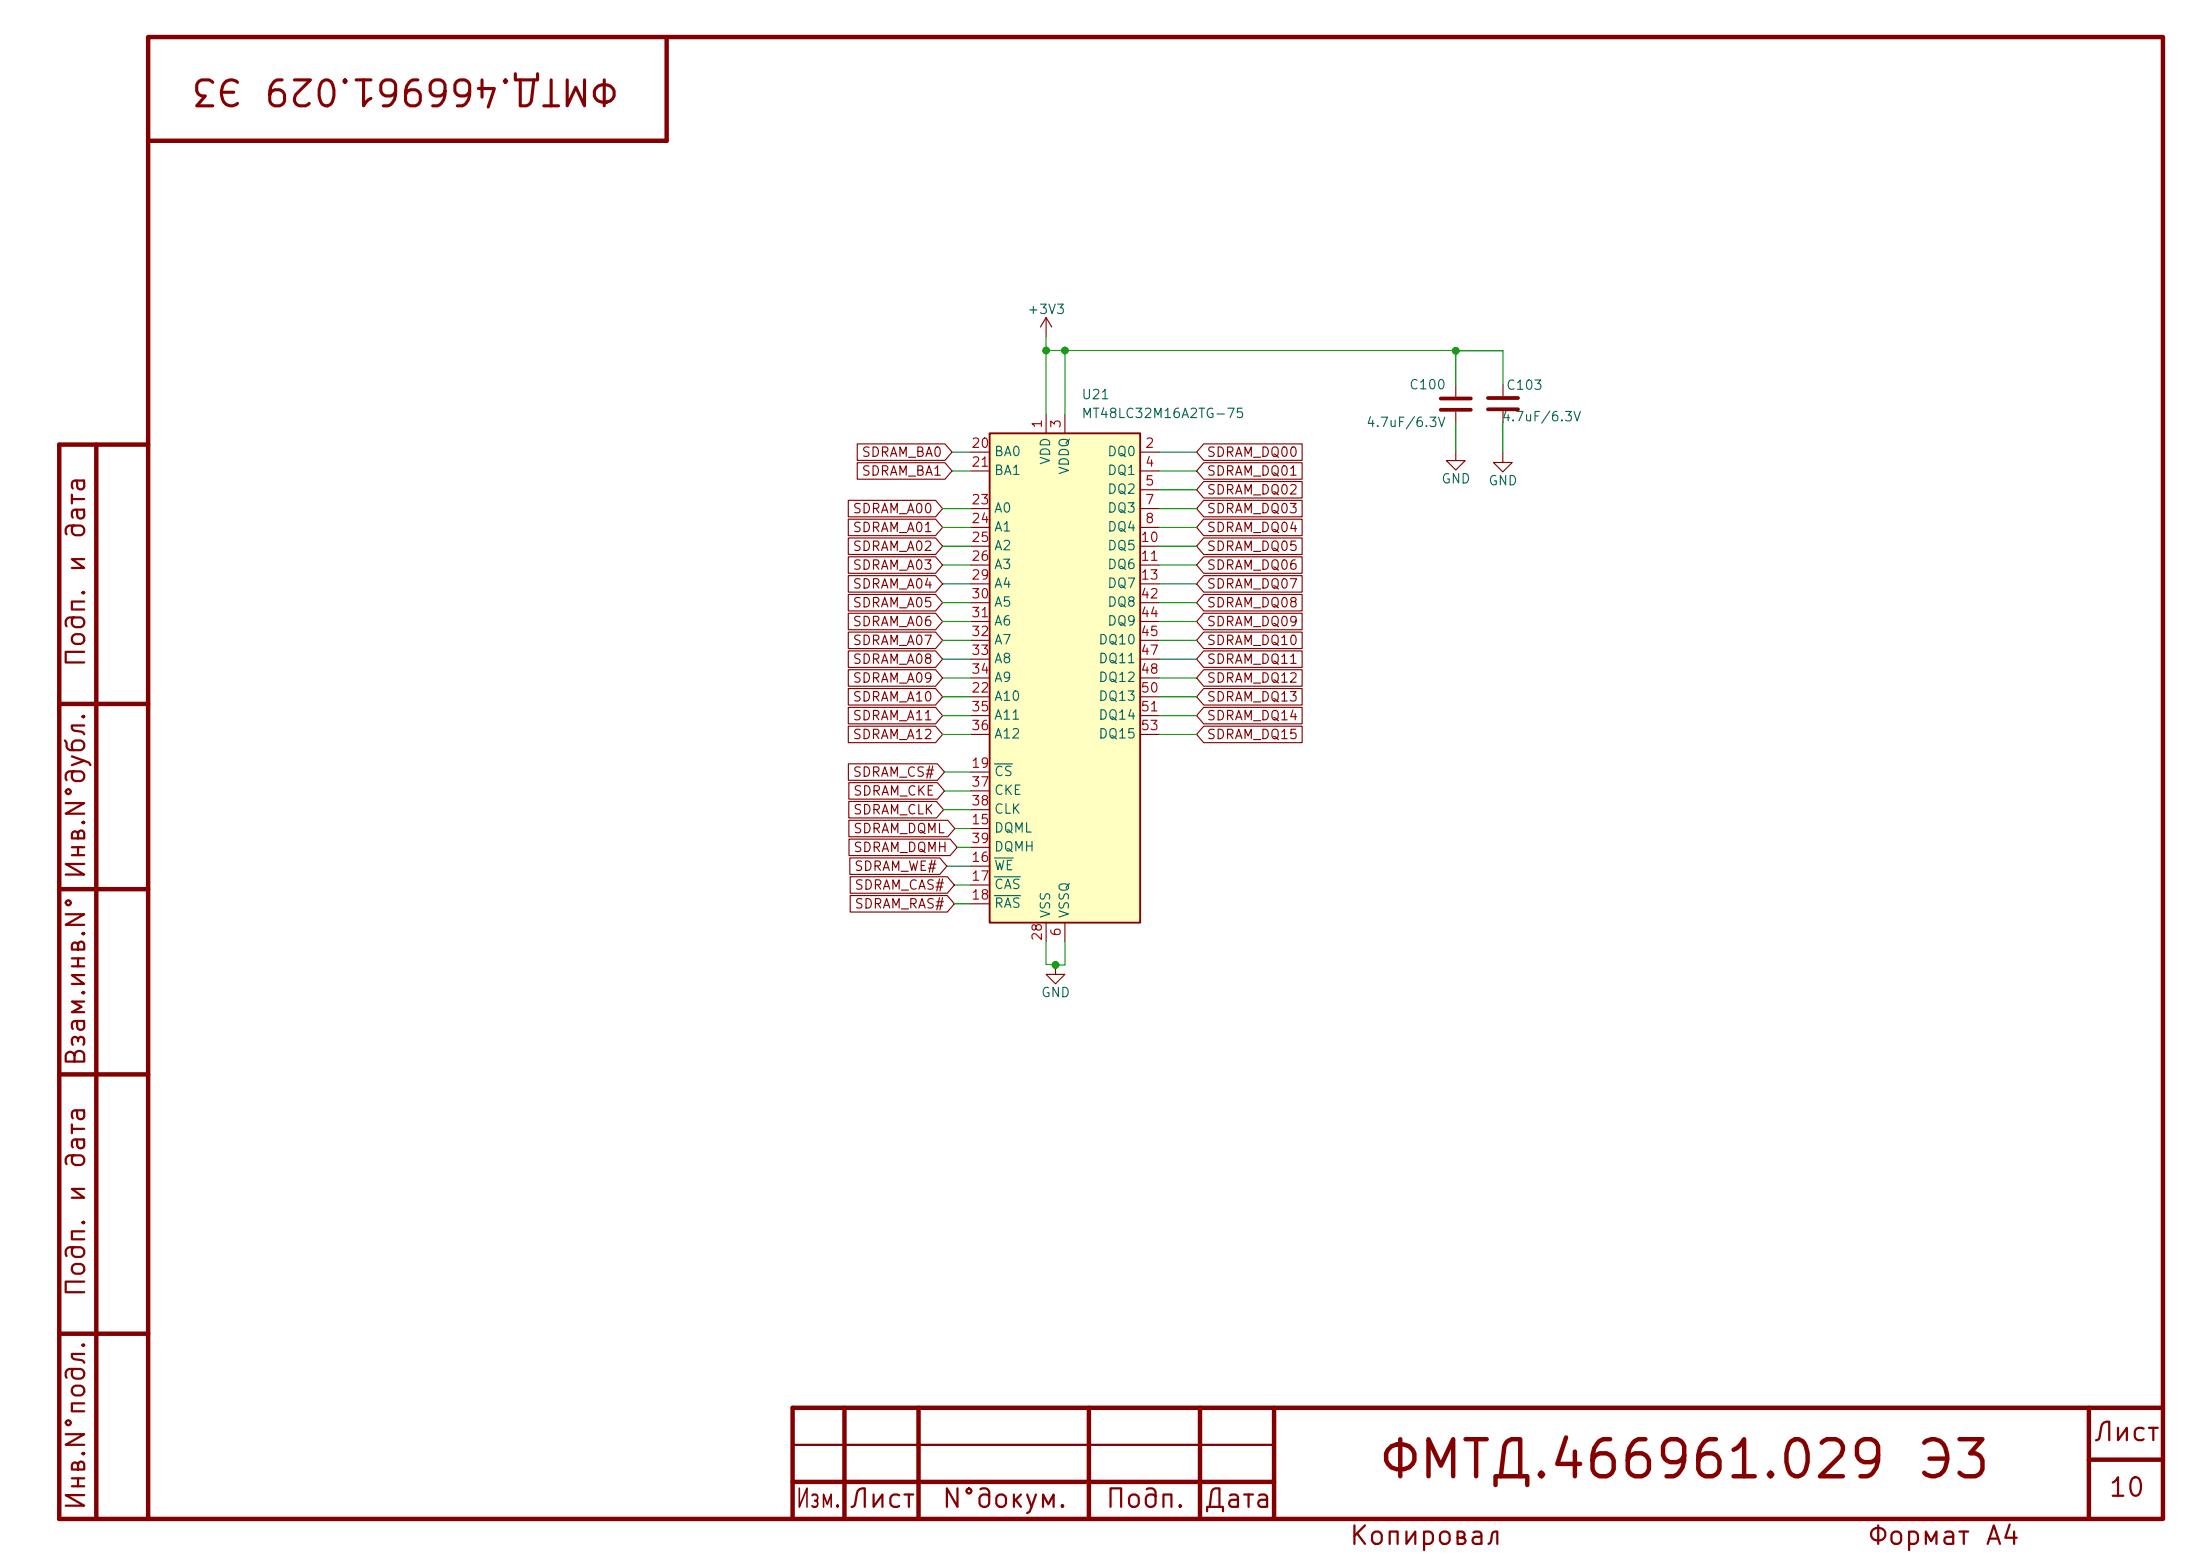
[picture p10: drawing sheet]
(kicad_sch
 (version 20260306)
 (generator "eeschema")
 (generator_version "10.0")
 (paper "A4")
 (title_block
  (title "ПИР СЦХ \"Карно\"\\n(Karnix ASB)\\nV2.0")
  (date "2026-07-22")
  (rev "V2.0")
  (company "ООО \"Фабмикро\"")
  (comment 1 "ФМТД.466961.029 Э3")
  (comment 2 "Залата Р.Н."))
 (lib_symbols
  (symbol "Fabmicro:+3V3"
   (power global)
   (pin_names
    (offset 0)) (exclude_from_sim no) (in_bom yes) (on_board yes)
   (in_pos_files yes)
   (duplicate_pin_numbers_are_jumpers no)
   (property "Reference" "#PWR" (at 0 -3.81 0) (show_name no) (do_not_autoplace no) (hide yes) (effects (font (size 1.27 1.27))))
   (property "Value" "+3V3" (at 0 3.556 0) (show_name no) (do_not_autoplace no) (effects (font (size 1.27 1.27))))
   (property "Footprint" "" (at 0 0 0) (show_name no) (do_not_autoplace no) (hide yes) (effects (font (size 1.27 1.27))))
   (property "Datasheet" "" (at 0 0 0) (show_name no) (do_not_autoplace no) (hide yes) (effects (font (size 1.27 1.27))))
   (property "Description" "" (at 0 0 0) (show_name no) (do_not_autoplace no) (hide yes) (effects (font (size 1.27 1.27))))
   (symbol "+3V3_0_1"
    (polyline (pts (xy -0.762 1.27) (xy 0 2.54)) (stroke (width 0) (type solid)) (fill (type none)))
    (polyline (pts (xy 0 2.54) (xy 0.762 1.27)) (stroke (width 0) (type solid)) (fill (type none)))
    (polyline (pts (xy 0 0) (xy 0 2.54)) (stroke (width 0) (type solid)) (fill (type none))))
   (symbol "+3V3_1_1"
    (pin power_in line (at 0 0 90) (length 0) (hide yes) (name "+3V3" (effects (font (size 1.27 1.27)))) (number "1" (effects (font (size 1.27 1.27))))))
   (embedded_fonts no))
  (symbol "Fabmicro:CapacitorUnpolarized"
   (pin_numbers (hide yes))
   (pin_names
    (offset 0.254)) (exclude_from_sim no) (in_bom yes) (on_board yes)
   (in_pos_files yes)
   (duplicate_pin_numbers_are_jumpers no)
   (property "Reference" "C" (at -2.54 0.635 90) (show_name no) (do_not_autoplace no) (effects (font (size 1.27 1.27)) (justify left)))
   (property "Value" "CapacitorUnpolarized" (at 2.54 0.635 90) (show_name no) (do_not_autoplace no) (effects (font (size 1.27 1.27)) (justify left)))
   (property "Footprint" "" (at 3.81 0.9652 90) (show_name no) (do_not_autoplace no) (hide yes) (effects (font (size 1.27 1.27))))
   (property "Datasheet" "" (at 0 0 90) (show_name no) (do_not_autoplace no) (hide yes) (effects (font (size 1.27 1.27))))
   (property "Description" "" (at 0 0 0) (show_name no) (do_not_autoplace no) (hide yes) (effects (font (size 1.27 1.27))))
   (symbol "CapacitorUnpolarized_0_1"
    (polyline (pts (xy -0.762 -2.032) (xy -0.762 2.032)) (stroke (width 0.508) (type default)) (fill (type none)))
    (polyline (pts (xy 0.762 -2.032) (xy 0.762 2.032)) (stroke (width 0.508) (type default)) (fill (type none))))
   (symbol "CapacitorUnpolarized_1_1"
    (pin passive line (at -2.54 0 0) (length 1.524) (name "" (effects (font (size 1.27 1.27)))) (number "1" (effects (font (size 1.27 1.27)))))
    (pin passive line (at 2.54 0 180) (length 1.524) (name "" (effects (font (size 1.27 1.27)))) (number "2" (effects (font (size 1.27 1.27))))))
   (embedded_fonts no))
  (symbol "Memory_RAM:MT48LC16M16A2TG" (exclude_from_sim no) (in_bom yes) (on_board yes)
   (in_pos_files yes)
   (duplicate_pin_numbers_are_jumpers no)
   (property "Reference" "U" (at -8.89 34.29 0) (show_name no) (do_not_autoplace no) (effects (font (size 1.27 1.27))))
   (property "Value" "MT48LC16M16A2TG" (at 8.89 34.29 0) (show_name no) (do_not_autoplace no) (effects (font (size 1.27 1.27))))
   (property "Footprint" "Package_SO:TSOP-II-54_22.2x10.16mm_P0.8mm" (at 0 -35.56 0) (show_name no) (do_not_autoplace no) (hide yes) (effects (font (size 1.27 1.27)
    (italic yes))))
   (property "Datasheet" "https://www.micron.com/-/media/client/global/documents/products/data-sheet/dram/256mb_sdr.pdf" (at 0 -6.35 0) (show_name no) (do_not_autoplace no) (hide yes) (effects (font (size 1.27 1.27))))
   (property "Description" "256M – (16M x 16 bit) Synchronous DRAM (SDRAM), TSOP-II-54" (at 0 0 0) (show_name no) (do_not_autoplace no) (hide yes) (effects (font (size 1.27 1.27))))
   (symbol "MT48LC16M16A2TG_0_1"
    (rectangle (start -10.16 33.02) (end 10.16 -33.02) (stroke (width 0.254) (type default)) (fill (type background))))
   (symbol "MT48LC16M16A2TG_1_1"
    (pin power_in line (at -2.54 35.56 270) (length 2.54) (name "VDD" (effects (font (size 1.27 1.27)))) (number "1" (effects (font (size 1.27 1.27)))))
    (pin bidirectional line (at 12.7 30.48 180) (length 2.54) (name "DQ0" (effects (font (size 1.27 1.27)))) (number "2" (effects (font (size 1.27 1.27)))))
    (pin power_in line (at 0 35.56 270) (length 2.54) (name "VDDQ" (effects (font (size 1.27 1.27)))) (number "3" (effects (font (size 1.27 1.27)))))
    (pin bidirectional line (at 12.7 27.94 180) (length 2.54) (name "DQ1" (effects (font (size 1.27 1.27)))) (number "4" (effects (font (size 1.27 1.27)))))
    (pin bidirectional line (at 12.7 25.4 180) (length 2.54) (name "DQ2" (effects (font (size 1.27 1.27)))) (number "5" (effects (font (size 1.27 1.27)))))
    (pin power_in line (at 0 -35.56 90) (length 2.54) (name "VSSQ" (effects (font (size 1.27 1.27)))) (number "6" (effects (font (size 1.27 1.27)))))
    (pin bidirectional line (at 12.7 22.86 180) (length 2.54) (name "DQ3" (effects (font (size 1.27 1.27)))) (number "7" (effects (font (size 1.27 1.27)))))
    (pin bidirectional line (at 12.7 20.32 180) (length 2.54) (name "DQ4" (effects (font (size 1.27 1.27)))) (number "8" (effects (font (size 1.27 1.27)))))
    (pin passive line (at 0 35.56 270) (length 2.54) (hide yes) (name "VDDQ" (effects (font (size 1.27 1.27)))) (number "9" (effects (font (size 1.27 1.27)))))
    (pin bidirectional line (at 12.7 17.78 180) (length 2.54) (name "DQ5" (effects (font (size 1.27 1.27)))) (number "10" (effects (font (size 1.27 1.27)))))
    (pin bidirectional line (at 12.7 15.24 180) (length 2.54) (name "DQ6" (effects (font (size 1.27 1.27)))) (number "11" (effects (font (size 1.27 1.27)))))
    (pin passive line (at 0 -35.56 90) (length 2.54) (hide yes) (name "VSSQ" (effects (font (size 1.27 1.27)))) (number "12" (effects (font (size 1.27 1.27)))))
    (pin bidirectional line (at 12.7 12.7 180) (length 2.54) (name "DQ7" (effects (font (size 1.27 1.27)))) (number "13" (effects (font (size 1.27 1.27)))))
    (pin passive line (at -2.54 35.56 270) (length 2.54) (hide yes) (name "VDD" (effects (font (size 1.27 1.27)))) (number "14" (effects (font (size 1.27 1.27)))))
    (pin input line (at -12.7 -20.32 0) (length 2.54) (name "DQML" (effects (font (size 1.27 1.27)))) (number "15" (effects (font (size 1.27 1.27)))))
    (pin input line (at -12.7 -25.4 0) (length 2.54) (name "~{WE}" (effects (font (size 1.27 1.27)))) (number "16" (effects (font (size 1.27 1.27)))))
    (pin input line (at -12.7 -27.94 0) (length 2.54) (name "~{CAS}" (effects (font (size 1.27 1.27)))) (number "17" (effects (font (size 1.27 1.27)))))
    (pin input line (at -12.7 -30.48 0) (length 2.54) (name "~{RAS}" (effects (font (size 1.27 1.27)))) (number "18" (effects (font (size 1.27 1.27)))))
    (pin input line (at -12.7 -12.7 0) (length 2.54) (name "~{CS}" (effects (font (size 1.27 1.27)))) (number "19" (effects (font (size 1.27 1.27)))))
    (pin input line (at -12.7 30.48 0) (length 2.54) (name "BA0" (effects (font (size 1.27 1.27)))) (number "20" (effects (font (size 1.27 1.27)))))
    (pin input line (at -12.7 27.94 0) (length 2.54) (name "BA1" (effects (font (size 1.27 1.27)))) (number "21" (effects (font (size 1.27 1.27)))))
    (pin input line (at -12.7 -2.54 0) (length 2.54) (name "A10" (effects (font (size 1.27 1.27)))) (number "22" (effects (font (size 1.27 1.27)))))
    (pin input line (at -12.7 22.86 0) (length 2.54) (name "A0" (effects (font (size 1.27 1.27)))) (number "23" (effects (font (size 1.27 1.27)))))
    (pin input line (at -12.7 20.32 0) (length 2.54) (name "A1" (effects (font (size 1.27 1.27)))) (number "24" (effects (font (size 1.27 1.27)))))
    (pin input line (at -12.7 17.78 0) (length 2.54) (name "A2" (effects (font (size 1.27 1.27)))) (number "25" (effects (font (size 1.27 1.27)))))
    (pin input line (at -12.7 15.24 0) (length 2.54) (name "A3" (effects (font (size 1.27 1.27)))) (number "26" (effects (font (size 1.27 1.27)))))
    (pin passive line (at -2.54 35.56 270) (length 2.54) (hide yes) (name "VDD" (effects (font (size 1.27 1.27)))) (number "27" (effects (font (size 1.27 1.27)))))
    (pin power_in line (at -2.54 -35.56 90) (length 2.54) (name "VSS" (effects (font (size 1.27 1.27)))) (number "28" (effects (font (size 1.27 1.27)))))
    (pin input line (at -12.7 12.7 0) (length 2.54) (name "A4" (effects (font (size 1.27 1.27)))) (number "29" (effects (font (size 1.27 1.27)))))
    (pin input line (at -12.7 10.16 0) (length 2.54) (name "A5" (effects (font (size 1.27 1.27)))) (number "30" (effects (font (size 1.27 1.27)))))
    (pin input line (at -12.7 7.62 0) (length 2.54) (name "A6" (effects (font (size 1.27 1.27)))) (number "31" (effects (font (size 1.27 1.27)))))
    (pin input line (at -12.7 5.08 0) (length 2.54) (name "A7" (effects (font (size 1.27 1.27)))) (number "32" (effects (font (size 1.27 1.27)))))
    (pin input line (at -12.7 2.54 0) (length 2.54) (name "A8" (effects (font (size 1.27 1.27)))) (number "33" (effects (font (size 1.27 1.27)))))
    (pin input line (at -12.7 0 0) (length 2.54) (name "A9" (effects (font (size 1.27 1.27)))) (number "34" (effects (font (size 1.27 1.27)))))
    (pin input line (at -12.7 -5.08 0) (length 2.54) (name "A11" (effects (font (size 1.27 1.27)))) (number "35" (effects (font (size 1.27 1.27)))))
    (pin input line (at -12.7 -7.62 0) (length 2.54) (name "A12" (effects (font (size 1.27 1.27)))) (number "36" (effects (font (size 1.27 1.27)))))
    (pin input line (at -12.7 -15.24 0) (length 2.54) (name "CKE" (effects (font (size 1.27 1.27)))) (number "37" (effects (font (size 1.27 1.27)))))
    (pin input line (at -12.7 -17.78 0) (length 2.54) (name "CLK" (effects (font (size 1.27 1.27)))) (number "38" (effects (font (size 1.27 1.27)))))
    (pin input line (at -12.7 -22.86 0) (length 2.54) (name "DQMH" (effects (font (size 1.27 1.27)))) (number "39" (effects (font (size 1.27 1.27)))))
    (pin no_connect line (at 10.16 -20.32 180) (length 2.54) (hide yes) (name "NC" (effects (font (size 1.27 1.27)))) (number "40" (effects (font (size 1.27 1.27)))))
    (pin passive line (at -2.54 -35.56 90) (length 2.54) (hide yes) (name "VSS" (effects (font (size 1.27 1.27)))) (number "41" (effects (font (size 1.27 1.27)))))
    (pin bidirectional line (at 12.7 10.16 180) (length 2.54) (name "DQ8" (effects (font (size 1.27 1.27)))) (number "42" (effects (font (size 1.27 1.27)))))
    (pin passive line (at 0 35.56 270) (length 2.54) (hide yes) (name "VDDQ" (effects (font (size 1.27 1.27)))) (number "43" (effects (font (size 1.27 1.27)))))
    (pin bidirectional line (at 12.7 7.62 180) (length 2.54) (name "DQ9" (effects (font (size 1.27 1.27)))) (number "44" (effects (font (size 1.27 1.27)))))
    (pin bidirectional line (at 12.7 5.08 180) (length 2.54) (name "DQ10" (effects (font (size 1.27 1.27)))) (number "45" (effects (font (size 1.27 1.27)))))
    (pin passive line (at 0 -35.56 90) (length 2.54) (hide yes) (name "VSSQ" (effects (font (size 1.27 1.27)))) (number "46" (effects (font (size 1.27 1.27)))))
    (pin bidirectional line (at 12.7 2.54 180) (length 2.54) (name "DQ11" (effects (font (size 1.27 1.27)))) (number "47" (effects (font (size 1.27 1.27)))))
    (pin bidirectional line (at 12.7 0 180) (length 2.54) (name "DQ12" (effects (font (size 1.27 1.27)))) (number "48" (effects (font (size 1.27 1.27)))))
    (pin passive line (at 0 35.56 270) (length 2.54) (hide yes) (name "VDDQ" (effects (font (size 1.27 1.27)))) (number "49" (effects (font (size 1.27 1.27)))))
    (pin bidirectional line (at 12.7 -2.54 180) (length 2.54) (name "DQ13" (effects (font (size 1.27 1.27)))) (number "50" (effects (font (size 1.27 1.27)))))
    (pin bidirectional line (at 12.7 -5.08 180) (length 2.54) (name "DQ14" (effects (font (size 1.27 1.27)))) (number "51" (effects (font (size 1.27 1.27)))))
    (pin passive line (at 0 -35.56 90) (length 2.54) (hide yes) (name "VSSQ" (effects (font (size 1.27 1.27)))) (number "52" (effects (font (size 1.27 1.27)))))
    (pin bidirectional line (at 12.7 -7.62 180) (length 2.54) (name "DQ15" (effects (font (size 1.27 1.27)))) (number "53" (effects (font (size 1.27 1.27)))))
    (pin passive line (at -2.54 -35.56 90) (length 2.54) (hide yes) (name "VSS" (effects (font (size 1.27 1.27)))) (number "54" (effects (font (size 1.27 1.27))))))
   (embedded_fonts no))
  (symbol "power:GND"
   (power global)
   (pin_names
    (offset 0)) (exclude_from_sim no) (in_bom yes) (on_board yes)
   (in_pos_files yes)
   (duplicate_pin_numbers_are_jumpers no)
   (property "Reference" "#PWR" (at 0 -6.35 0) (show_name no) (do_not_autoplace no) (hide yes) (effects (font (size 1.27 1.27))))
   (property "Value" "GND" (at 0 -3.81 0) (show_name no) (do_not_autoplace no) (effects (font (size 1.27 1.27))))
   (property "Footprint" "" (at 0 0 0) (show_name no) (do_not_autoplace no) (hide yes) (effects (font (size 1.27 1.27))))
   (property "Datasheet" "" (at 0 0 0) (show_name no) (do_not_autoplace no) (hide yes) (effects (font (size 1.27 1.27))))
   (property "Description" "Power symbol creates a global label with name \"GND\" , ground" (at 0 0 0) (show_name no) (do_not_autoplace no) (hide yes) (effects (font (size 1.27 1.27))))
   (symbol "GND_0_1"
    (polyline (pts (xy 0 0) (xy 0 -1.27) (xy 1.27 -1.27) (xy 0 -2.54) (xy -1.27 -1.27) (xy 0 -1.27)) (stroke (width 0) (type default)) (fill (type none))))
   (symbol "GND_1_1"
    (pin power_in line (at 0 0 270) (length 0) (hide yes) (name "GND" (effects (font (size 1.27 1.27)))) (number "1" (effects (font (size 1.27 1.27))))))
   (embedded_fonts no)))
 (text "Динамическая память SDRAM"
  (exclude_from_sim no)
  (at 163.83 14.478 0)
  (effects (font
    (face "GOST Type AU") (size 10 10)
    (italic yes))))
 (junction
  (at 141.224 47.3075)
  (diameter 0)
  (color 0 0 0 0))
 (junction
  (at 143.764 47.3075)
  (diameter 0)
  (color 0 0 0 0))
 (junction
  (at 142.494 130.2385)
  (diameter 0)
  (color 0 0 0 0))
 (junction
  (at 196.5325 47.3469)
  (diameter 0)
  (color 0 0 0 0))
 (wire
  (pts (xy 127.254 88.9635) (xy 131.064 88.9635))
  (stroke (width 0) (type default)))
 (wire
  (pts (xy 127.254 86.4235) (xy 131.064 86.4235))
  (stroke (width 0) (type default)))
 (wire
  (pts (xy 202.9057 47.3469) (xy 202.9057 51.9403))
  (stroke (width 0) (type default)))
 (wire
  (pts (xy 161.544 99.1235) (xy 156.464 99.1235))
  (stroke (width 0) (type default)))
 (wire
  (pts (xy 128.8415 119.4435) (xy 131.064 119.4435))
  (stroke (width 0) (type default)))
 (wire
  (pts (xy 161.544 68.6435) (xy 156.464 68.6435))
  (stroke (width 0) (type default)))
 (wire
  (pts (xy 202.8825 57.0203) (xy 202.9057 57.0203))
  (stroke (width 0) (type default)))
 (wire
  (pts (xy 143.764 130.2385) (xy 142.494 130.2385))
  (stroke (width 0) (type default)))
 (wire
  (pts (xy 196.5325 47.3469) (xy 202.9057 47.3469))
  (stroke (width 0) (type default)))
 (wire
  (pts (xy 161.544 78.8035) (xy 156.464 78.8035))
  (stroke (width 0) (type default)))
 (wire
  (pts (xy 127.254 73.7235) (xy 131.064 73.7235))
  (stroke (width 0) (type default)))
 (wire
  (pts (xy 161.544 88.9635) (xy 156.464 88.9635))
  (stroke (width 0) (type default)))
 (wire
  (pts (xy 161.544 94.0435) (xy 156.464 94.0435))
  (stroke (width 0) (type default)))
 (wire
  (pts (xy 161.544 66.1035) (xy 156.464 66.1035))
  (stroke (width 0) (type default)))
 (wire
  (pts (xy 127.254 81.3435) (xy 131.064 81.3435))
  (stroke (width 0) (type default)))
 (wire
  (pts (xy 127.254 99.1235) (xy 131.064 99.1235))
  (stroke (width 0) (type default)))
 (wire
  (pts (xy 128.8415 121.9835) (xy 131.064 121.9835))
  (stroke (width 0) (type default)))
 (wire
  (pts (xy 161.544 76.2635) (xy 156.464 76.2635))
  (stroke (width 0) (type default)))
 (wire
  (pts (xy 196.5325 47.3469) (xy 196.5325 52.0065))
  (stroke (width 0) (type default)))
 (wire
  (pts (xy 142.494 130.2385) (xy 142.494 130.175))
  (stroke (width 0) (type default)))
 (wire
  (pts (xy 127.254 94.0435) (xy 131.064 94.0435))
  (stroke (width 0) (type default)))
 (wire
  (pts (xy 127.254 91.5035) (xy 131.064 91.5035))
  (stroke (width 0) (type default)))
 (wire
  (pts (xy 161.544 73.7235) (xy 156.464 73.7235))
  (stroke (width 0) (type default)))
 (wire
  (pts (xy 127.381 109.2835) (xy 131.064 109.2835))
  (stroke (width 0) (type default)))
 (wire
  (pts (xy 127.254 78.8035) (xy 131.064 78.8035))
  (stroke (width 0) (type default)))
 (wire
  (pts (xy 143.764 127.0635) (xy 143.764 130.2385))
  (stroke (width 0) (type default)))
 (wire
  (pts (xy 161.544 83.8835) (xy 156.464 83.8835))
  (stroke (width 0) (type default)))
 (wire
  (pts (xy 161.544 63.5635) (xy 156.464 63.5635))
  (stroke (width 0) (type default)))
 (wire
  (pts (xy 128.524 61.0235) (xy 131.064 61.0235))
  (stroke (width 0) (type default)))
 (wire
  (pts (xy 127.254 83.8835) (xy 131.064 83.8835))
  (stroke (width 0) (type default)))
 (wire
  (pts (xy 161.544 71.1835) (xy 156.464 71.1835))
  (stroke (width 0) (type default)))
 (wire
  (pts (xy 129.2225 114.3635) (xy 131.064 114.3635))
  (stroke (width 0) (type default)))
 (wire
  (pts (xy 141.224 130.175) (xy 141.224 127.0635))
  (stroke (width 0) (type default)))
 (wire
  (pts (xy 141.224 45.4025) (xy 141.224 47.3075))
  (stroke (width 0) (type default)))
 (wire
  (pts (xy 161.544 91.5035) (xy 156.464 91.5035))
  (stroke (width 0) (type default)))
 (wire
  (pts (xy 161.544 81.3435) (xy 156.464 81.3435))
  (stroke (width 0) (type default)))
 (wire
  (pts (xy 143.764 47.3075) (xy 196.5325 47.3075))
  (stroke (width 0) (type default)))
 (wire
  (pts (xy 127.254 68.6435) (xy 131.064 68.6435))
  (stroke (width 0) (type default)))
 (wire
  (pts (xy 202.8825 61.1505) (xy 202.8825 57.0203))
  (stroke (width 0) (type default)))
 (wire
  (pts (xy 128.905 111.8235) (xy 131.064 111.8235))
  (stroke (width 0) (type default)))
 (wire
  (pts (xy 161.544 96.5835) (xy 156.464 96.5835))
  (stroke (width 0) (type default)))
 (wire
  (pts (xy 142.494 130.175) (xy 141.224 130.175))
  (stroke (width 0) (type default)))
 (wire
  (pts (xy 196.5325 47.3075) (xy 196.5325 47.3469))
  (stroke (width 0) (type default)))
 (wire
  (pts (xy 128.524 63.5635) (xy 131.064 63.5635))
  (stroke (width 0) (type default)))
 (wire
  (pts (xy 127.254 96.5835) (xy 131.064 96.5835))
  (stroke (width 0) (type default)))
 (wire
  (pts (xy 127.254 76.2635) (xy 131.064 76.2635))
  (stroke (width 0) (type default)))
 (wire
  (pts (xy 127.508 106.7435) (xy 131.064 106.7435))
  (stroke (width 0) (type default)))
 (wire
  (pts (xy 127.508 104.2035) (xy 131.064 104.2035))
  (stroke (width 0) (type default)))
 (wire
  (pts (xy 161.544 61.0235) (xy 156.464 61.0235))
  (stroke (width 0) (type default)))
 (wire
  (pts (xy 141.224 47.3075) (xy 143.764 47.3075))
  (stroke (width 0) (type default)))
 (wire
  (pts (xy 141.224 47.3075) (xy 141.224 55.9435))
  (stroke (width 0) (type default)))
 (wire
  (pts (xy 127.254 71.1835) (xy 131.064 71.1835))
  (stroke (width 0) (type default)))
 (wire
  (pts (xy 196.5325 60.8965) (xy 196.5325 57.0865))
  (stroke (width 0) (type default)))
 (wire
  (pts (xy 161.544 86.4235) (xy 156.464 86.4235))
  (stroke (width 0) (type default)))
 (wire
  (pts (xy 127.8255 116.9035) (xy 131.064 116.9035))
  (stroke (width 0) (type default)))
 (wire
  (pts (xy 143.764 47.3075) (xy 143.764 55.9435))
  (stroke (width 0) (type default)))
 (global_label "SDRAM_DQ01"
  (shape input)
  (at 161.544 63.5635 0)
  (effects (font (size 1.27 1.27)) (justify left))
  (property "Intersheetrefs" "${INTERSHEET_REFS}" (at 161.544 63.5635 0) (hide yes) (show_name no) (do_not_autoplace no) (effects (font (size 1.27 1.27)))))
 (global_label "SDRAM_A06"
  (shape input)
  (at 127.254 83.8835 180)
  (effects (font (size 1.27 1.27)) (justify right))
  (property "Intersheetrefs" "${INTERSHEET_REFS}" (at 127.254 83.8835 0) (hide yes) (show_name no) (do_not_autoplace no) (effects (font (size 1.27 1.27)))))
 (global_label "SDRAM_DQ10"
  (shape input)
  (at 161.544 86.4235 0)
  (effects (font (size 1.27 1.27)) (justify left))
  (property "Intersheetrefs" "${INTERSHEET_REFS}" (at 161.544 86.4235 0) (hide yes) (show_name no) (do_not_autoplace no) (effects (font (size 1.27 1.27)))))
 (global_label "SDRAM_DQMH"
  (shape input)
  (at 129.2225 114.3635 180)
  (effects (font (size 1.27 1.27)) (justify right))
  (property "Intersheetrefs" "${INTERSHEET_REFS}" (at 129.2225 114.3635 0) (hide yes) (show_name no) (do_not_autoplace no) (effects (font (size 1.27 1.27)))))
 (global_label "SDRAM_CS#"
  (shape input)
  (at 127.508 104.2035 180)
  (effects (font (size 1.27 1.27)) (justify right))
  (property "Intersheetrefs" "${INTERSHEET_REFS}" (at 127.508 104.2035 0) (hide yes) (show_name no) (do_not_autoplace no) (effects (font (size 1.27 1.27)))))
 (global_label "SDRAM_A08"
  (shape input)
  (at 127.254 88.9635 180)
  (effects (font (size 1.27 1.27)) (justify right))
  (property "Intersheetrefs" "${INTERSHEET_REFS}" (at 127.254 88.9635 0) (hide yes) (show_name no) (do_not_autoplace no) (effects (font (size 1.27 1.27)))))
 (global_label "SDRAM_CLK"
  (shape input)
  (at 127.381 109.2835 180)
  (effects (font (size 1.27 1.27)) (justify right))
  (property "Intersheetrefs" "${INTERSHEET_REFS}" (at 127.381 109.2835 0) (hide yes) (show_name no) (do_not_autoplace no) (effects (font (size 1.27 1.27)))))
 (global_label "SDRAM_A11"
  (shape input)
  (at 127.254 96.5835 180)
  (effects (font (size 1.27 1.27)) (justify right))
  (property "Intersheetrefs" "${INTERSHEET_REFS}" (at 127.254 96.5835 0) (hide yes) (show_name no) (do_not_autoplace no) (effects (font (size 1.27 1.27)))))
 (global_label "SDRAM_A12"
  (shape input)
  (at 127.254 99.1235 180)
  (effects (font (size 1.27 1.27)) (justify right))
  (property "Intersheetrefs" "${INTERSHEET_REFS}" (at 127.254 99.1235 0) (hide yes) (show_name no) (do_not_autoplace no) (effects (font (size 1.27 1.27)))))
 (global_label "SDRAM_DQ04"
  (shape input)
  (at 161.544 71.1835 0)
  (effects (font (size 1.27 1.27)) (justify left))
  (property "Intersheetrefs" "${INTERSHEET_REFS}" (at 161.544 71.1835 0) (hide yes) (show_name no) (do_not_autoplace no) (effects (font (size 1.27 1.27)))))
 (global_label "SDRAM_BA0"
  (shape input)
  (at 128.524 61.0235 180)
  (effects (font (size 1.27 1.27)) (justify right))
  (property "Intersheetrefs" "${INTERSHEET_REFS}" (at 128.524 61.0235 0) (hide yes) (show_name no) (do_not_autoplace no) (effects (font (size 1.27 1.27)))))
 (global_label "SDRAM_A00"
  (shape input)
  (at 127.254 68.6435 180)
  (effects (font (size 1.27 1.27)) (justify right))
  (property "Intersheetrefs" "${INTERSHEET_REFS}" (at 127.254 68.6435 0) (hide yes) (show_name no) (do_not_autoplace no) (effects (font (size 1.27 1.27)))))
 (global_label "SDRAM_A09"
  (shape input)
  (at 127.254 91.5035 180)
  (effects (font (size 1.27 1.27)) (justify right))
  (property "Intersheetrefs" "${INTERSHEET_REFS}" (at 127.254 91.5035 0) (hide yes) (show_name no) (do_not_autoplace no) (effects (font (size 1.27 1.27)))))
 (global_label "SDRAM_CKE"
  (shape input)
  (at 127.508 106.7435 180)
  (effects (font (size 1.27 1.27)) (justify right))
  (property "Intersheetrefs" "${INTERSHEET_REFS}" (at 127.508 106.7435 0) (hide yes) (show_name no) (do_not_autoplace no) (effects (font (size 1.27 1.27)))))
 (global_label "SDRAM_RAS#"
  (shape input)
  (at 128.8415 121.9835 180)
  (effects (font (size 1.27 1.27)) (justify right))
  (property "Intersheetrefs" "${INTERSHEET_REFS}" (at 128.8415 121.9835 0) (hide yes) (show_name no) (do_not_autoplace no) (effects (font (size 1.27 1.27)))))
 (global_label "SDRAM_DQML"
  (shape input)
  (at 128.905 111.8235 180)
  (effects (font (size 1.27 1.27)) (justify right))
  (property "Intersheetrefs" "${INTERSHEET_REFS}" (at 128.905 111.8235 0) (hide yes) (show_name no) (do_not_autoplace no) (effects (font (size 1.27 1.27)))))
 (global_label "SDRAM_A03"
  (shape input)
  (at 127.254 76.2635 180)
  (effects (font (size 1.27 1.27)) (justify right))
  (property "Intersheetrefs" "${INTERSHEET_REFS}" (at 127.254 76.2635 0) (hide yes) (show_name no) (do_not_autoplace no) (effects (font (size 1.27 1.27)))))
 (global_label "SDRAM_BA1"
  (shape input)
  (at 128.524 63.5635 180)
  (effects (font (size 1.27 1.27)) (justify right))
  (property "Intersheetrefs" "${INTERSHEET_REFS}" (at 128.524 63.5635 0) (hide yes) (show_name no) (do_not_autoplace no) (effects (font (size 1.27 1.27)))))
 (global_label "SDRAM_DQ00"
  (shape input)
  (at 161.544 61.0235 0)
  (effects (font (size 1.27 1.27)) (justify left))
  (property "Intersheetrefs" "${INTERSHEET_REFS}" (at 161.544 61.0235 0) (hide yes) (show_name no) (do_not_autoplace no) (effects (font (size 1.27 1.27)))))
 (global_label "SDRAM_A07"
  (shape input)
  (at 127.254 86.4235 180)
  (effects (font (size 1.27 1.27)) (justify right))
  (property "Intersheetrefs" "${INTERSHEET_REFS}" (at 127.254 86.4235 0) (hide yes) (show_name no) (do_not_autoplace no) (effects (font (size 1.27 1.27)))))
 (global_label "SDRAM_WE#"
  (shape input)
  (at 127.8255 116.9035 180)
  (effects (font (size 1.27 1.27)) (justify right))
  (property "Intersheetrefs" "${INTERSHEET_REFS}" (at 127.8255 116.9035 0) (hide yes) (show_name no) (do_not_autoplace no) (effects (font (size 1.27 1.27)))))
 (global_label "SDRAM_DQ13"
  (shape input)
  (at 161.544 94.0435 0)
  (effects (font (size 1.27 1.27)) (justify left))
  (property "Intersheetrefs" "${INTERSHEET_REFS}" (at 161.544 94.0435 0) (hide yes) (show_name no) (do_not_autoplace no) (effects (font (size 1.27 1.27)))))
 (global_label "SDRAM_DQ15"
  (shape input)
  (at 161.544 99.1235 0)
  (effects (font (size 1.27 1.27)) (justify left))
  (property "Intersheetrefs" "${INTERSHEET_REFS}" (at 161.544 99.1235 0) (hide yes) (show_name no) (do_not_autoplace no) (effects (font (size 1.27 1.27)))))
 (global_label "SDRAM_DQ12"
  (shape input)
  (at 161.544 91.5035 0)
  (effects (font (size 1.27 1.27)) (justify left))
  (property "Intersheetrefs" "${INTERSHEET_REFS}" (at 161.544 91.5035 0) (hide yes) (show_name no) (do_not_autoplace no) (effects (font (size 1.27 1.27)))))
 (global_label "SDRAM_DQ05"
  (shape input)
  (at 161.544 73.7235 0)
  (effects (font (size 1.27 1.27)) (justify left))
  (property "Intersheetrefs" "${INTERSHEET_REFS}" (at 161.544 73.7235 0) (hide yes) (show_name no) (do_not_autoplace no) (effects (font (size 1.27 1.27)))))
 (global_label "SDRAM_DQ14"
  (shape input)
  (at 161.544 96.5835 0)
  (effects (font (size 1.27 1.27)) (justify left))
  (property "Intersheetrefs" "${INTERSHEET_REFS}" (at 161.544 96.5835 0) (hide yes) (show_name no) (do_not_autoplace no) (effects (font (size 1.27 1.27)))))
 (global_label "SDRAM_DQ06"
  (shape input)
  (at 161.544 76.2635 0)
  (effects (font (size 1.27 1.27)) (justify left))
  (property "Intersheetrefs" "${INTERSHEET_REFS}" (at 161.544 76.2635 0) (hide yes) (show_name no) (do_not_autoplace no) (effects (font (size 1.27 1.27)))))
 (global_label "SDRAM_DQ07"
  (shape input)
  (at 161.544 78.8035 0)
  (effects (font (size 1.27 1.27)) (justify left))
  (property "Intersheetrefs" "${INTERSHEET_REFS}" (at 161.544 78.8035 0) (hide yes) (show_name no) (do_not_autoplace no) (effects (font (size 1.27 1.27)))))
 (global_label "SDRAM_A10"
  (shape input)
  (at 127.254 94.0435 180)
  (effects (font (size 1.27 1.27)) (justify right))
  (property "Intersheetrefs" "${INTERSHEET_REFS}" (at 127.254 94.0435 0) (hide yes) (show_name no) (do_not_autoplace no) (effects (font (size 1.27 1.27)))))
 (global_label "SDRAM_A04"
  (shape input)
  (at 127.254 78.8035 180)
  (effects (font (size 1.27 1.27)) (justify right))
  (property "Intersheetrefs" "${INTERSHEET_REFS}" (at 127.254 78.8035 0) (hide yes) (show_name no) (do_not_autoplace no) (effects (font (size 1.27 1.27)))))
 (global_label "SDRAM_DQ11"
  (shape input)
  (at 161.544 88.9635 0)
  (effects (font (size 1.27 1.27)) (justify left))
  (property "Intersheetrefs" "${INTERSHEET_REFS}" (at 161.544 88.9635 0) (hide yes) (show_name no) (do_not_autoplace no) (effects (font (size 1.27 1.27)))))
 (global_label "SDRAM_A01"
  (shape input)
  (at 127.254 71.1835 180)
  (effects (font (size 1.27 1.27)) (justify right))
  (property "Intersheetrefs" "${INTERSHEET_REFS}" (at 127.254 71.1835 0) (hide yes) (show_name no) (do_not_autoplace no) (effects (font (size 1.27 1.27)))))
 (global_label "SDRAM_DQ08"
  (shape input)
  (at 161.544 81.3435 0)
  (effects (font (size 1.27 1.27)) (justify left))
  (property "Intersheetrefs" "${INTERSHEET_REFS}" (at 161.544 81.3435 0) (hide yes) (show_name no) (do_not_autoplace no) (effects (font (size 1.27 1.27)))))
 (global_label "SDRAM_CAS#"
  (shape input)
  (at 128.8415 119.4435 180)
  (effects (font (size 1.27 1.27)) (justify right))
  (property "Intersheetrefs" "${INTERSHEET_REFS}" (at 128.8415 119.4435 0) (hide yes) (show_name no) (do_not_autoplace no) (effects (font (size 1.27 1.27)))))
 (global_label "SDRAM_DQ09"
  (shape input)
  (at 161.544 83.8835 0)
  (effects (font (size 1.27 1.27)) (justify left))
  (property "Intersheetrefs" "${INTERSHEET_REFS}" (at 161.544 83.8835 0) (hide yes) (show_name no) (do_not_autoplace no) (effects (font (size 1.27 1.27)))))
 (global_label "SDRAM_DQ03"
  (shape input)
  (at 161.544 68.6435 0)
  (effects (font (size 1.27 1.27)) (justify left))
  (property "Intersheetrefs" "${INTERSHEET_REFS}" (at 161.544 68.6435 0) (hide yes) (show_name no) (do_not_autoplace no) (effects (font (size 1.27 1.27)))))
 (global_label "SDRAM_DQ02"
  (shape input)
  (at 161.544 66.1035 0)
  (effects (font (size 1.27 1.27)) (justify left))
  (property "Intersheetrefs" "${INTERSHEET_REFS}" (at 161.544 66.1035 0) (hide yes) (show_name no) (do_not_autoplace no) (effects (font (size 1.27 1.27)))))
 (global_label "SDRAM_A05"
  (shape input)
  (at 127.254 81.3435 180)
  (effects (font (size 1.27 1.27)) (justify right))
  (property "Intersheetrefs" "${INTERSHEET_REFS}" (at 127.254 81.3435 0) (hide yes) (show_name no) (do_not_autoplace no) (effects (font (size 1.27 1.27)))))
 (global_label "SDRAM_A02"
  (shape input)
  (at 127.254 73.7235 180)
  (effects (font (size 1.27 1.27)) (justify right))
  (property "Intersheetrefs" "${INTERSHEET_REFS}" (at 127.254 73.7235 0) (hide yes) (show_name no) (do_not_autoplace no) (effects (font (size 1.27 1.27)))))
 (symbol
  (lib_id "Fabmicro:+3V3")
  (at 141.224 45.4025 0)
  (unit 1)
  (body_style 1)
  (exclude_from_sim no)
  (in_bom yes)
  (on_board yes)
  (in_pos_files yes)
  (dnp no)
  (fields_autoplaced yes)
  (property "Reference" "#PWR0255" (at 141.224 49.2125 0) (hide yes) (show_name no) (do_not_autoplace no) (effects (font (size 1.27 1.27))))
  (property "Value" "+3V3" (at 141.224 41.8354 0) (show_name no) (do_not_autoplace no) (effects (font (size 1.27 1.27))))
  (property "Footprint" "" (at 141.224 45.4025 0) (hide yes) (show_name no) (do_not_autoplace no) (effects (font (size 1.27 1.27))))
  (property "Datasheet" "" (at 141.224 45.4025 0) (hide yes) (show_name no) (do_not_autoplace no) (effects (font (size 1.27 1.27))))
  (property "Description" "" (at 141.224 45.4025 0) (show_name no) (do_not_autoplace no) (effects (font (size 1.27 1.27))))
  (pin "1"))
 (symbol
  (lib_id "Fabmicro:CapacitorUnpolarized")
  (at 202.9057 54.4803 90)
  (mirror x)
  (unit 1)
  (body_style 1)
  (exclude_from_sim no)
  (in_bom yes)
  (on_board yes)
  (in_pos_files yes)
  (dnp no)
  (property "Reference" "C103" (at 208.3435 52.07 90) (show_name no) (do_not_autoplace no) (effects (font (size 1.27 1.27)) (justify left)))
  (property "Value" "4.7uF/6.3V" (at 213.5505 56.3245 90) (show_name no) (do_not_autoplace no) (effects (font (size 1.27 1.27)) (justify left)))
  (property "Footprint" "Capacitor_SMD:C_0402_1005Metric" (at 201.9405 58.2903 90) (hide yes) (show_name no) (do_not_autoplace no) (effects (font (size 1.27 1.27))))
  (property "Datasheet" "" (at 202.9057 54.4803 90) (hide yes) (show_name no) (do_not_autoplace no) (effects (font (size 1.27 1.27))))
  (property "Description" "" (at 202.9057 54.4803 0) (show_name no) (do_not_autoplace no) (effects (font (size 1.27 1.27))))
  (property "Mfr. Part Number" "CC0402KRX5R5BB475" (at 202.9057 54.4803 0) (hide yes) (show_name no) (do_not_autoplace no) (effects (font (size 1.27 1.27))))
  (property "Supplier" "Fabmicro" (at 202.9057 54.4803 0) (hide yes) (show_name no) (do_not_autoplace no) (effects (font (size 1.27 1.27))))
  (pin "1")
  (pin "2"))
 (symbol
  (lib_id "power:GND")
  (at 196.5325 60.8965 0)
  (unit 1)
  (body_style 1)
  (exclude_from_sim no)
  (in_bom yes)
  (on_board yes)
  (in_pos_files yes)
  (dnp no)
  (property "Reference" "#PWR0253" (at 196.5325 67.2465 0) (hide yes) (show_name no) (do_not_autoplace no) (effects (font (size 1.27 1.27))))
  (property "Value" "GND" (at 196.5325 64.7065 0) (show_name no) (do_not_autoplace no) (effects (font (size 1.27 1.27))))
  (property "Footprint" "" (at 196.5325 60.8965 0) (hide yes) (show_name no) (do_not_autoplace no) (effects (font (size 1.27 1.27))))
  (property "Datasheet" "" (at 196.5325 60.8965 0) (hide yes) (show_name no) (do_not_autoplace no) (effects (font (size 1.27 1.27))))
  (property "Description" "" (at 196.5325 60.8965 0) (show_name no) (do_not_autoplace no) (effects (font (size 1.27 1.27))))
  (pin "1"))
 (symbol
  (lib_id "power:GND")
  (at 202.8825 61.1505 0)
  (unit 1)
  (body_style 1)
  (exclude_from_sim no)
  (in_bom yes)
  (on_board yes)
  (in_pos_files yes)
  (dnp no)
  (property "Reference" "#PWR0254" (at 202.8825 67.5005 0) (hide yes) (show_name no) (do_not_autoplace no) (effects (font (size 1.27 1.27))))
  (property "Value" "GND" (at 202.8825 64.9605 0) (show_name no) (do_not_autoplace no) (effects (font (size 1.27 1.27))))
  (property "Footprint" "" (at 202.8825 61.1505 0) (hide yes) (show_name no) (do_not_autoplace no) (effects (font (size 1.27 1.27))))
  (property "Datasheet" "" (at 202.8825 61.1505 0) (hide yes) (show_name no) (do_not_autoplace no) (effects (font (size 1.27 1.27))))
  (property "Description" "" (at 202.8825 61.1505 0) (show_name no) (do_not_autoplace no) (effects (font (size 1.27 1.27))))
  (pin "1"))
 (symbol
  (lib_id "power:GND")
  (at 142.494 130.2385 0)
  (unit 1)
  (body_style 1)
  (exclude_from_sim no)
  (in_bom yes)
  (on_board yes)
  (in_pos_files yes)
  (dnp no)
  (property "Reference" "#PWR0247" (at 142.494 136.5885 0) (hide yes) (show_name no) (do_not_autoplace no) (effects (font (size 1.27 1.27))))
  (property "Value" "GND" (at 142.494 134.0485 0) (show_name no) (do_not_autoplace no) (effects (font (size 1.27 1.27))))
  (property "Footprint" "" (at 142.494 130.2385 0) (hide yes) (show_name no) (do_not_autoplace no) (effects (font (size 1.27 1.27))))
  (property "Datasheet" "" (at 142.494 130.2385 0) (hide yes) (show_name no) (do_not_autoplace no) (effects (font (size 1.27 1.27))))
  (property "Description" "" (at 142.494 130.2385 0) (show_name no) (do_not_autoplace no) (effects (font (size 1.27 1.27))))
  (pin "1"))
 (symbol
  (lib_id "Memory_RAM:MT48LC16M16A2TG")
  (at 143.764 91.5035 0)
  (unit 1)
  (body_style 1)
  (exclude_from_sim no)
  (in_bom yes)
  (on_board yes)
  (in_pos_files yes)
  (dnp no)
  (fields_autoplaced yes)
  (property "Reference" "U21" (at 145.9073 53.34 0) (show_name no) (do_not_autoplace no) (effects (font (size 1.27 1.27)) (justify left)))
  (property "Value" "MT48LC32M16A2TG-75" (at 145.9073 55.88 0) (show_name no) (do_not_autoplace no) (effects (font (size 1.27 1.27)) (justify left)))
  (property "Footprint" "Package_SO:TSOP-II-54_22.2x10.16mm_P0.8mm" (at 143.764 127.0635 0) (hide yes) (show_name no) (do_not_autoplace no) (effects (font (size 1.27 1.27)
    (italic yes))))
  (property "Datasheet" "https://www.micron.com/-/media/client/global/documents/products/data-sheet/dram/256mb_sdr.pdf" (at 143.764 97.8535 0) (hide yes) (show_name no) (do_not_autoplace no) (effects (font (size 1.27 1.27))))
  (property "Description" "512M – (8M x 4 x 16 bit) Synchronous DRAM (SDRAM), TSOP-II-54" (at 143.764 91.5035 0) (hide yes) (show_name no) (do_not_autoplace no) (effects (font (size 1.27 1.27))))
  (pin "25")
  (pin "2")
  (pin "1")
  (pin "29")
  (pin "30")
  (pin "31")
  (pin "32")
  (pin "33")
  (pin "34")
  (pin "35")
  (pin "36")
  (pin "37")
  (pin "38")
  (pin "39")
  (pin "40")
  (pin "41")
  (pin "42")
  (pin "43")
  (pin "44")
  (pin "45")
  (pin "46")
  (pin "47")
  (pin "48")
  (pin "49")
  (pin "50")
  (pin "51")
  (pin "52")
  (pin "53")
  (pin "54")
  (pin "11")
  (pin "28")
  (pin "12")
  (pin "26")
  (pin "13")
  (pin "14")
  (pin "24")
  (pin "23")
  (pin "22")
  (pin "20")
  (pin "21")
  (pin "19")
  (pin "17")
  (pin "18")
  (pin "15")
  (pin "16")
  (pin "3")
  (pin "4")
  (pin "5")
  (pin "8")
  (pin "10")
  (pin "9")
  (pin "27")
  (pin "6")
  (pin "7"))
 (symbol
  (lib_id "Fabmicro:CapacitorUnpolarized")
  (at 196.5325 54.5465 90)
  (mirror x)
  (unit 1)
  (body_style 1)
  (exclude_from_sim no)
  (in_bom yes)
  (on_board yes)
  (in_pos_files yes)
  (dnp no)
  (property "Reference" "C100" (at 195.2625 52.0065 90) (show_name no) (do_not_autoplace no) (effects (font (size 1.27 1.27)) (justify left)))
  (property "Value" "4.7uF/6.3V" (at 195.2625 57.0865 90) (show_name no) (do_not_autoplace no) (effects (font (size 1.27 1.27)) (justify left)))
  (property "Footprint" "Capacitor_SMD:C_0402_1005Metric" (at 195.5673 58.3565 90) (hide yes) (show_name no) (do_not_autoplace no) (effects (font (size 1.27 1.27))))
  (property "Datasheet" "" (at 196.5325 54.5465 90) (hide yes) (show_name no) (do_not_autoplace no) (effects (font (size 1.27 1.27))))
  (property "Description" "" (at 196.5325 54.5465 0) (show_name no) (do_not_autoplace no) (effects (font (size 1.27 1.27))))
  (property "Mfr. Part Number" "CC0402KRX5R5BB475" (at 196.5325 54.5465 0) (hide yes) (show_name no) (do_not_autoplace no) (effects (font (size 1.27 1.27))))
  (property "Supplier" "Fabmicro" (at 196.5325 54.5465 0) (hide yes) (show_name no) (do_not_autoplace no) (effects (font (size 1.27 1.27))))
  (pin "1")
  (pin "2")))
